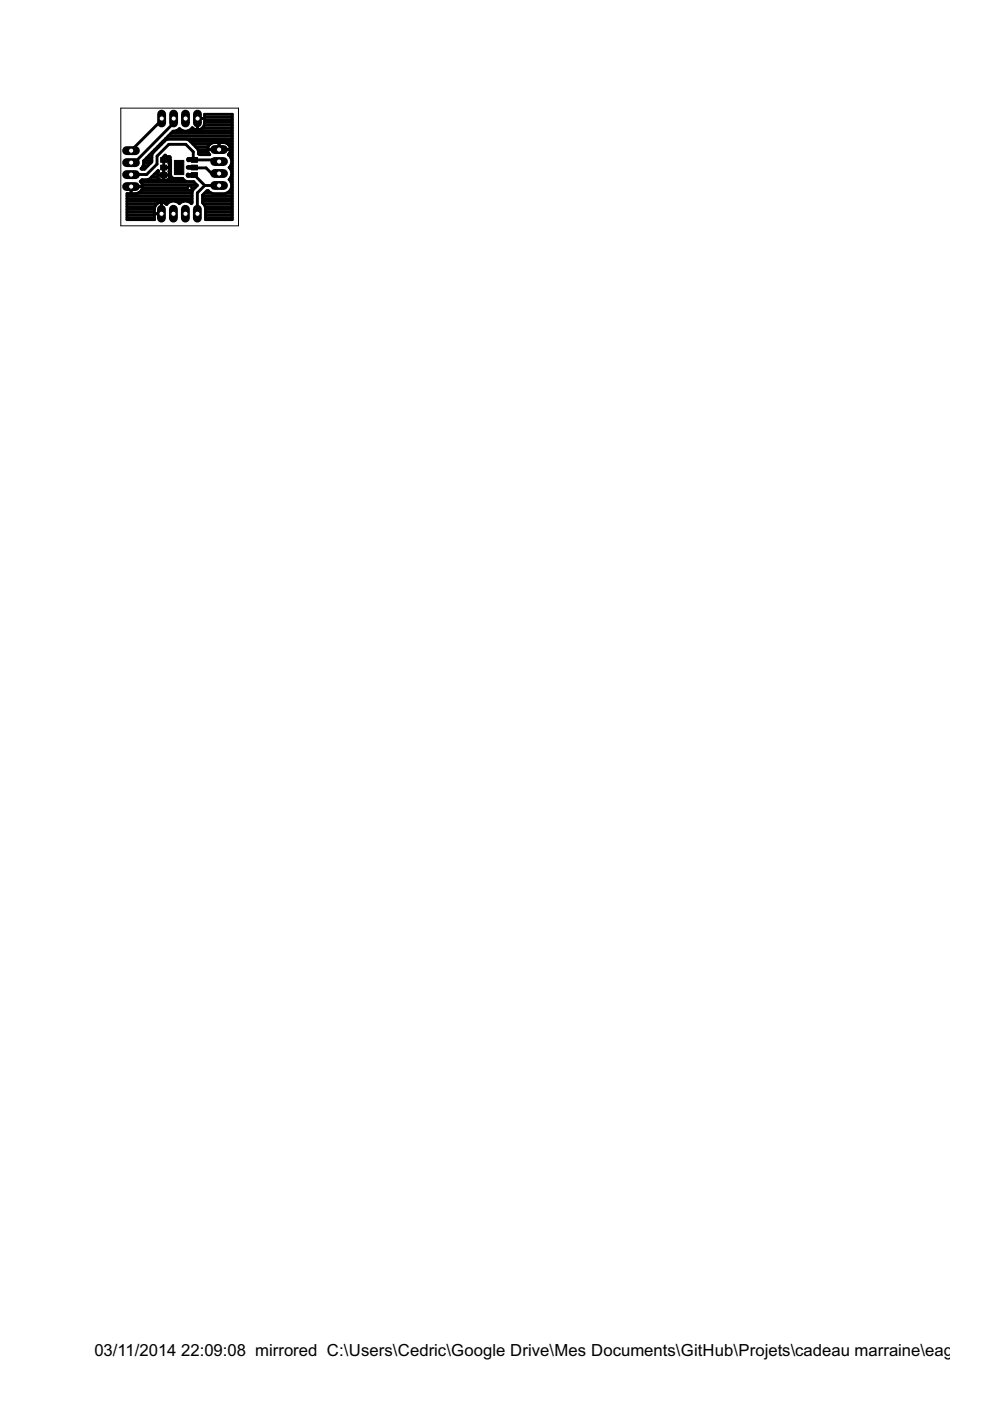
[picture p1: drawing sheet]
<svg xmlns="http://www.w3.org/2000/svg" width="210mm" height="297mm" viewBox="0 0 210 297" stroke-linecap="round" stroke-linejoin="round" font-family="sans-serif">
<path d="M34.1 36.6h1.3v1h-1.3zM34.1 35h1.3v1h-1.3zM34.1 33.4h1.3v1h-1.3zM37 34h2v3h-2zM40.6 33.4h1.3v1h-1.3zM40.6 35h1.3v1h-1.3zM40.6 36.6h1.3v1h-1.3z" fill="#000" stroke="#000" stroke-width=".21"/>
<g fill="none" stroke="#000" stroke-width=".61">
<path d="M27.8 37h.1M27.8 39.8h.1M29.9 38.7h11.3M29.9 35.8h.9M30.2 39.2h11.6M30.2 39.8h11.2M30.2 39.6h-2.4v1.4M30.3 35.2h1M30.5 34.6h1.4M30.5 34h1.7M31.1 33.5h1.1M31.4 38.1h2.3"/>
<path d="M31.7 32.9h.5M32.2 37.5h1.3M32.2 32.9v1.4l-1.6 1.6h-.5l-.2-.1 .3-.3 .3-.7v-.7l6.2-6.3h.4l1-.5a1.71 1.71 0 0 0 2.7-.2 1.5 1.5 0 0 0 1.6 .4 1.5 1.5 0 0 0 1-1.3v-2h5.9v22.4h-5.7v-2.6l-.7-1v-1.6l1-1h.3l.3 .4 .6 .3h2.6a1.74 1.74 0 0 0 1.4-1.3 1.74 1.74 0 0 0-.5-1.7 1.67 1.67 0 0 0 0-2.6l.5-.9M32.2 32.3h.3M32.7 36.9h.8M32.8 31.7h.3M33.3 36.3h.3M33.4 31.2h.3M33.5 37.1h2.4M33.7 38.1l-.2-.4v-1.6l-1.8 1.8-.4 .2h-1.2l-.4 .4 .5 .7M34 30.6h.2M34.3 25.1v.4l-6.5 6.4"/>
<path d="M34.5 30h.3M34.7 33.9v4.3M34.7 35.5h1.2M34.7 38.1h.1M34.7 37.5h.1M34.7 36.9h.1M34.7 36.3h.1M34.7 35.8h.1M35.1 29.4h14.2M35.1 33l-.1 .7M35.1 32.9l-.6 .5M35.7 28.8h13.6"/>
<path d="M35.7 38.1h3.2M35.9 36.3h.3M35.9 34.6l.3-.6v3.2l.3 .5 .3 .1h1.9l.4 .5 .5 .2h1.4l.8 .8-.9 1-.2 .4v2.3l-.1 .2a1.67 1.67 0 0 0-2.6 0 1.71 1.71 0 0 0-2.7 .1 1.49 1.49 0 0 0-1.6-.4 1.49 1.49 0 0 0-1 1.4l.1 2.3h-5.9v-5.6h1.9a1.48 1.48 0 0 0 1.4-1.8M35.9 34.6v3.2l-.4 .4-1.8-.1M35.9 34.6h.3M35.9 37.5h.4M35.9 36.9h.3M35.9 35.8h.3M35.9 35.2h.3M36.2 34h.1M36.2 28.3h13.1M36.8 25.1l-.1 1.1-8.2 8.3h-.7"/>
<path d="M37.4 27.7h1.3M40 27.7h9.3M40.3 30h9M40.8 27.1h.1M40.9 30.6h3.6M41.2 37.1l2.2 2.2M41.2 35.5l2.5 .1 1.2 1.2h1.5M41.5 31.2h2.6M41.6 31.3h.1M41.9 25.1h1.5M41.9 25.1v2.5M41.9 27.1h.1"/>
<path d="M41.9 26.5h.1M41.9 26h.1M41.9 25.4h.1M41.9 25.1l-.3 1M42 31.7h2M42.1 32.3h2M42.9 27.1h6.4M43.3 26.5h6M43.4 26h5.9M43.4 25.4h5.9M43.4 24.8h5.9M43.4 39.3h3"/>
<path d="M43.4 39.3l-1.6 1.6v4.4M44 31.7h4.9M44.5 30.6a1.48 1.48 0 0 0 0 2.2h-2.1l-.3-.2-.2-1-1.9-1.9-.4-.2h-4l-.4 .2-2.8 2.8-.2 .4M44.5 30.6l.9-.4h2.3l.7 .4M46.4 34.2h-1.1l-.3-.3h-3.8l-.2-.2v-1.5l-1.6-1.6h-3.6l-2.5 2.5v1.7l-2.2 2.2h-3.3M46.4 30.6h.1M46.4 30.2v1.5M46.4 31.2h.1M48.4 30.6h.9M48.4 30.6a1.57 1.57 0 0 1 .4 1.7M48.5 32.9h.8M48.6 38.1h.7"/>
<path d="M48.8 32.3l-.4 .5 .5 .5 .2 .6v.7M48.8 32.3h.5M48.8 31.2h.5M48.8 35.8h.5M48.9 35.2h.4M48.9 31.7h.4M48.9 33.5h.4M49 38.7h.3M49 37.5h.3M49.1 39.8h.2M49.1 36.3h.2M49.1 39.2h.2"/>
<path d="M49.1 36.9h.2M49.1 34.6h.2M49.1 34h.2M26.9 46.1h5.8M26.9 45.6h5.8M26.9 45h5.8M26.9 44.4h5.8M26.9 43.8h5.9M26.9 43.3h6.3M26.9 42.7h9.4M26.9 42.1h13.8M26.9 41.5h13.8"/>
<path d="M27.8 41h.1M27.8 40.4h.1M29.2 41h11.5M30 40.4h10.9M34.2 42.9v2.4h-1.5M34.2 45h.1M34.2 44.4h.1M34.2 43.8h.1M34.2 43.3h.1M35.2 43.3h.2M37.3 42.7h1.5M39.8 42.7h.9"/>
<path d="M42.9 42.7h6.4M42.9 42.1h6.4M42.9 41.5h6.4M43.2 43.3h6.1M43.3 41h1.6M43.5 43.8h5.8M43.6 46.1h5.7M43.6 45.6h5.7M43.6 45h5.7M43.6 44.4h5.7M48 41h1.3M48.8 40.4h.5"/>
</g>
<path d="M35 33.4h.9v.9M39.9 37.1l1.1 .1M39.9 35.5h1.2M41.2 33.8l-1.2 .1" fill="none" stroke="#000" stroke-width="1"/>
<path d="M34.2 44.4v1.8" fill="none" stroke="#000" stroke-width="1.9"/>
<circle cx="34.2" cy="45.3" r=".55" fill="#fff" stroke="#000" stroke-width=".21"/>
<path d="M36.8 44.4v1.8" fill="none" stroke="#000" stroke-width="1.9"/>
<circle cx="36.8" cy="45.3" r=".55" fill="#fff" stroke="#000" stroke-width=".21"/>
<path d="M39.3 44.4v1.8" fill="none" stroke="#000" stroke-width="1.9"/>
<circle cx="39.3" cy="45.3" r=".55" fill="#fff" stroke="#000" stroke-width=".21"/>
<path d="M41.8 44.4v1.8" fill="none" stroke="#000" stroke-width="1.9"/>
<circle cx="41.9" cy="45.3" r=".55" fill="#fff" stroke="#000" stroke-width=".21"/>
<path d="M45.5 31.7h1.9" fill="none" stroke="#000" stroke-width="1.9"/>
<circle cx="46.5" cy="31.7" r=".55" fill="#fff" stroke="#000" stroke-width=".21"/>
<path d="M45.5 34.2h1.9" fill="none" stroke="#000" stroke-width="1.9"/>
<circle cx="46.5" cy="34.2" r=".55" fill="#fff" stroke="#000" stroke-width=".21"/>
<path d="M45.5 36.8h1.9" fill="none" stroke="#000" stroke-width="1.9"/>
<circle cx="46.5" cy="36.8" r=".55" fill="#fff" stroke="#000" stroke-width=".21"/>
<path d="M45.5 39.3h1.9" fill="none" stroke="#000" stroke-width="1.9"/>
<circle cx="46.5" cy="39.3" r=".55" fill="#fff" stroke="#000" stroke-width=".21"/>
<path d="M26.8 39.6h1.9" fill="none" stroke="#000" stroke-width="1.9"/>
<circle cx="27.8" cy="39.6" r=".55" fill="#fff" stroke="#000" stroke-width=".21"/>
<path d="M26.8 37h1.9" fill="none" stroke="#000" stroke-width="1.9"/>
<circle cx="27.8" cy="37" r=".55" fill="#fff" stroke="#000" stroke-width=".21"/>
<path d="M26.8 34.5h1.9" fill="none" stroke="#000" stroke-width="1.9"/>
<circle cx="27.8" cy="34.5" r=".55" fill="#fff" stroke="#000" stroke-width=".21"/>
<path d="M26.8 31.9h1.9" fill="none" stroke="#000" stroke-width="1.9"/>
<circle cx="27.8" cy="31.9" r=".55" fill="#fff" stroke="#000" stroke-width=".21"/>
<path d="M41.9 24.2v1.9" fill="none" stroke="#000" stroke-width="1.9"/>
<circle cx="41.9" cy="25.1" r=".55" fill="#fff" stroke="#000" stroke-width=".21"/>
<path d="M39.3 24.2v1.9" fill="none" stroke="#000" stroke-width="1.9"/>
<circle cx="39.3" cy="25.1" r=".55" fill="#fff" stroke="#000" stroke-width=".21"/>
<path d="M36.8 24.2v1.9" fill="none" stroke="#000" stroke-width="1.9"/>
<circle cx="36.8" cy="25.1" r=".55" fill="#fff" stroke="#000" stroke-width=".21"/>
<path d="M34.3 24.2v1.9" fill="none" stroke="#000" stroke-width="1.9"/>
<circle cx="34.3" cy="25.1" r=".55" fill="#fff" stroke="#000" stroke-width=".21"/>
<circle cx="40.2" cy="39.9" r=".51" fill="#000" stroke="#000" stroke-width=".21"/>
<circle cx="40.2" cy="39.9" r=".3" fill="#fff" stroke="#000" stroke-width=".21"/>
<path d="M25.6 22.9h25v25h-25z" fill="none" stroke="#000" stroke-width=".21"/>
<g font-size="4">
<text x="20" y="287.5">03/11/2014</text>
<text x="38.4" y="287.5">22:09:08 mirrored C:\Users\Cedric\Google Drive\Mes Documents\GitHub\Projets\cadeau marraine\eagle\leds</text>
</g>
</svg>
